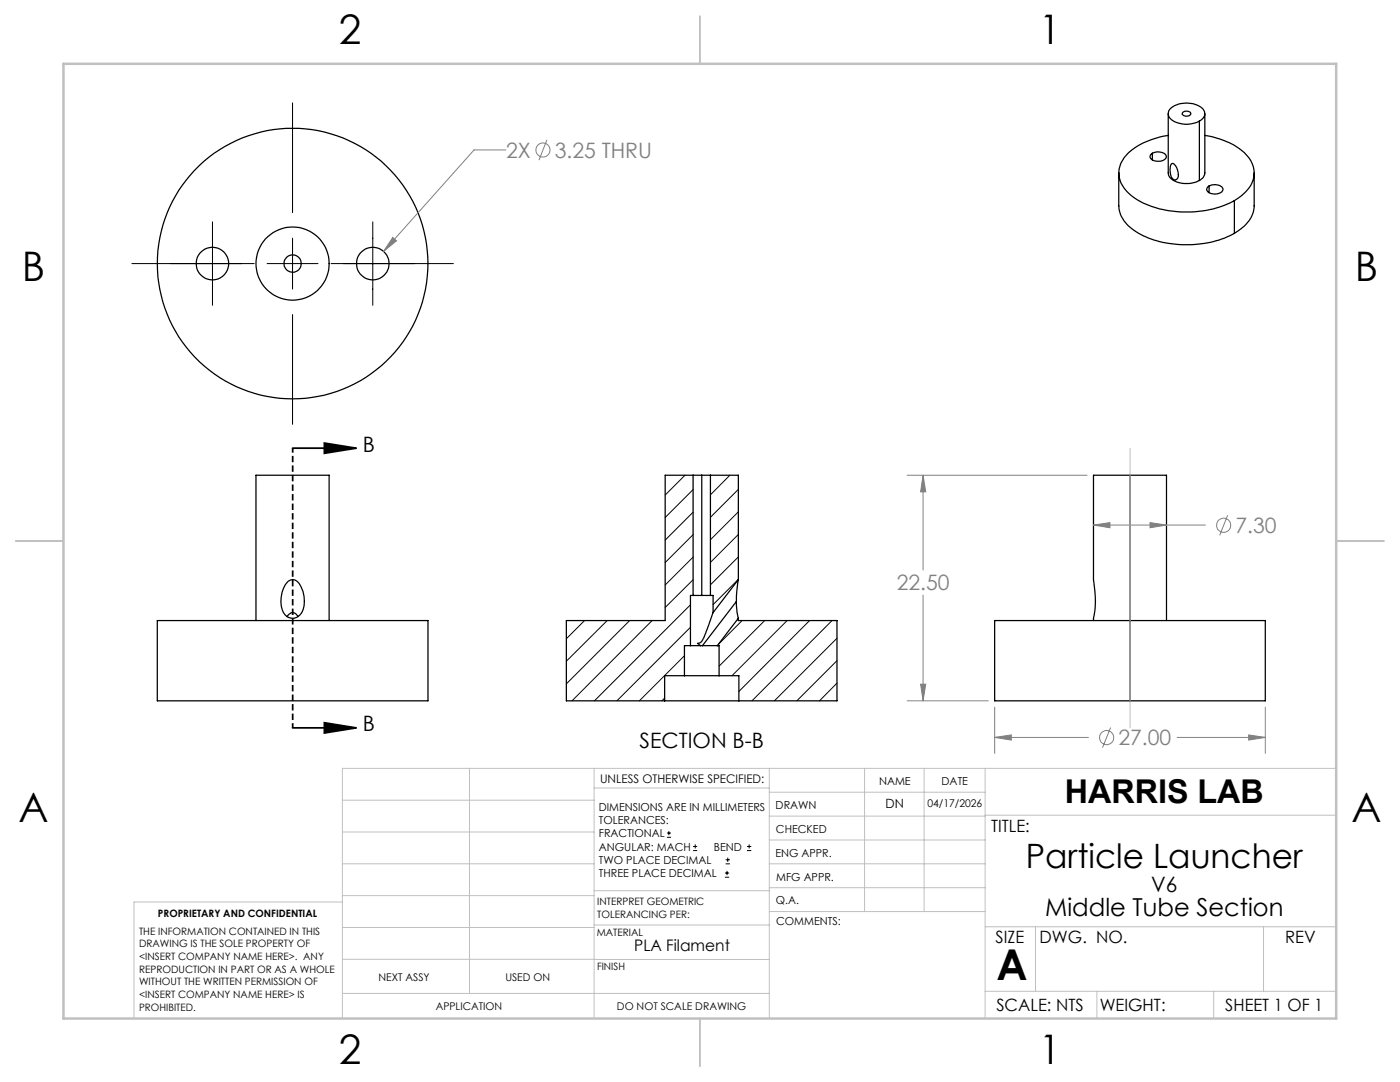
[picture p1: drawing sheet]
<svg xmlns="http://www.w3.org/2000/svg" width="279mm" height="216mm" viewBox="0 0 279 216" stroke-linecap="round" stroke-linejoin="round" font-family="sans-serif">
<g fill="none" stroke="#000" stroke-width=".25">
<path d="M223.3 34.5v6.6a6.8 6.8 0 0 0 4 5.5 21.3 21.3 0 0 0 19 0M229.6 30.9a2.1 2.1 0 0 1 3.1 .2 1.26 1.26 0 0 1-1.6 1.1 1.21 1.21 0 0 1-1.5-1.2zM230 30.6v1.3M233.2 27a13.7 13.7 0 0 0-8.8 4.4 5.1 5.1 0 0 0 .8 7.2 17.5 17.5 0 0 0 11.9 3.7 18.9 18.9 0 0 0 9.2-2.3M233.2 22.7v11.8a2.72 2.72 0 0 0 2.7 2.1h.7a5.5 5.5 0 0 0 2.8-.6M233.6 21.7a5.1 5.1 0 0 1 6.5 .1 1.6 1.6 0 0 1-1 2.5 5.2 5.2 0 0 1-5.7-.8 1.38 1.38 0 0 1 .2-1.8zM233.8 32.7a.64 .64 0 0 1 .9 .5 2.08 2.08 0 0 1 0 2.6 1.08 1.08 0 0 1-1.1-1.1l-.1-1.2zM236 22.4a1.06 1.06 0 0 1 1.7 .3 1.02 1.02 0 0 1-1.8 0zM239.4 24.2v11.8M240.5 27a13.2 13.2 0 0 1 8.9 4.8 5.2 5.2 0 0 1-1.4 7.1l-1.7 1.1M240.5 22.7v11.8a1.95 1.95 0 0 1-1.1 1.5M241 37.3a2.15 2.15 0 0 1 3.1 .3 1.39 1.39 0 0 1-1.9 1.1 1.06 1.06 0 0 1-1.3-1.1z"/>
<path d="M241.3 37.1v1.4M250.3 34.5v6.6a6.4 6.4 0 0 1-3.5 5.2l-.5 .3M246.3 40v6.6M138.3 94.8h1.8M138.3 94.8h-5.5v29h-19.8v16h19.6M138.3 94.8v24M140.1 94.8h1.7M140.1 94.8v24M141.8 94.8h5.6v20.8M141.8 94.8v24M225.5 94.8h-7.3v20.9a21.5 21.5 0 0 1 0 8.1M225.5 94.8h7.3v29"/>
<path d="M225.5 94.8v45M57.5 116a1.46 1.46 0 0 1 2.2 .5 5.8 5.8 0 0 1 .4 5.9 2.07 2.07 0 0 1-2.1 .9 2.07 2.07 0 0 1-1.7-1.6 5.9 5.9 0 0 1 1.2-5.7zM138.3 118.8h1.8M138.3 118.8h-.5v10M140.1 118.8h1.7M141.8 118.8h.5v3.4M147.4 115.6l-.4 2.4v2M147.4 115.6l-5.1 6.6M31.4 123.8h54v16h-54zM51.1 123.8v-29h14.6v29M59.5 123a1.15 1.15 0 0 0-1.1-.8 1.15 1.15 0 0 0-1.1 .8M132.6 139.8h14.9"/>
<path d="M136.6 134.8h6.9M136.6 134.8h-4v5M137.8 128.8h2M137.8 128.8h-1.2v6M139.8 128.8h.4M140.2 128.8h3M142.3 122.2l-1.2 3.4a5.1 5.1 0 0 1-1.5 2.7l-.4 .1 .6 .4M143.2 128.8h.3v6M143.5 134.8h4v5M147 120l.1 2.1 .3 1.3M147 120l-6.8 8.8M147.4 123.4v.4h19.6v16h-19.5"/>
<path d="M147.4 123.4l-4.2 5.4M198.5 123.8h54v16h-54z"/>
<circle cx="42.4" cy="52.6" r="3.2"/>
<circle cx="58.4" cy="52.6" r="7.3"/>
<circle cx="58.4" cy="52.6" r="1.72"/>
<circle cx="58.4" cy="52.6" r="27"/>
<circle cx="74.4" cy="52.6" r="3.2"/>
</g>
<g fill="none" stroke="#000" stroke-width=".2">
<path d="M58.4 20.5v21.9M26.3 52.6h24.4M42.4 44.3v16.6M53.3 52.6h10.2M58.4 47.5v10.2M66.1 52.6h24.4M74.4 44.3v16.6M58.4 62.8v21.9M136.7 94.8l-3.9 4M138.3 97.7l-5.5 5.6M145.7 94.8l-3.9 3.9M147.4 97.6l-5.6 5.6"/>
<path d="M138.3 106.7l-5.5 5.6M138.3 111.2l-5.5 5.5M138.3 102.2l-5.5 5.6M138.3 115.7l-5.5 5.5M147.4 102.1l-5.6 5.6M147.4 106.6l-5.6 5.6M147.4 111.1l-5.6 5.6M147.4 115.6l-5.1 5M116.7 123.8l-3.7 3.7M121.2 123.8l-8.2 8.1M125.7 123.8l-12.7 12.7M130.1 123.8l-15.9 16"/>
<path d="M132.6 139.3l-.5 .5M136.6 130.8l-9 9M137.8 120.7l-19.2 19.1M137.8 125.2l-14.7 14.6M148.1 123.8l-4.8 4.8M152.6 123.8l-9.1 9.1M157.1 123.8l-11 11M161.6 123.8l-14.1 14.2M166.1 123.8l-16 16M167 127.4l-12.4 12.4M167 131.8l-8 8M167 136.3l-3.5 3.5"/>
<path d="M133.1 167.1h.8M133.1 166.2h.8M133.5 165.8v.9M138.3 169.7h.8M138.3 168.9h.8M138.7 168.5v.8M144.7 175h.8M144.7 174.2h.8M144.8 172.4h.9M144.8 171.6h.9M145.1 173.8v.8M145.2 171.1v.9"/>
<path d="M149.1 169.7h.8M149.1 168.9h.8M149.5 168.5v.8"/>
</g>
<g fill="none" stroke="#808080" stroke-width=".2">
<path d="M101 29.9h-6.4l-18 20.3M109.1 27.9l-1.5 4.1M78.4 47.4l.7 .6-2.5 2.2zM181 94.8h36M184.2 94.8l.5 3.3h-1zM184.2 94.8v18.9M184.2 118.7v21.1M218.2 104.8l3.3-.5v1zM218.2 104.8h22.4M229.5 104.3l3.3 .5-3.3 .5zM245 102.8l-1.6 4M181 139.8h16.2"/>
<path d="M183.7 136.5h1l-.5 3.3zM198.5 147.1l3.3-.5v1.1zM198.5 141.1v9.2M198.5 147.1h18.7M221.7 145.2l-1.7 4M234.9 147.1h17.6M249.2 146.6l3.3 .5-3.3 .6zM252.5 141.1v9.2"/>
<circle cx="108.4" cy="29.9" r="1.41"/>
<circle cx="244.2" cy="104.8" r="1.4"/>
<circle cx="220.9" cy="147.2" r="1.4"/>
</g>
<path d="M58.4 89.4h12.7M64.7 88.4l6.4 1-6.4 1.1zM58.4 145.2h12.7M64.7 144.2l6.4 1-6.4 1.1z" fill="none" stroke="#000" stroke-width=".35"/>
<path d="M58.4 89.4v55.8" fill="none" stroke="#000" stroke-width=".35" stroke-dasharray="1.3 .6" stroke-dashoffset=".4" stroke-linecap="butt"/>
<g fill="none" stroke="#c0c0c0" stroke-width=".2">
<path d="M225.5 89.4v55.8M68.3 159.7h50.3M93.7 153.3v44.9M118.6 153.3v49.9M118.6 157.2h34.9M153.5 153.3v49.9M153.5 158.1h43.1M172.5 153.3v28.6M184.4 153.3v28.6M196.6 153.3v49.9M266.7 153.3h-198.4v49.9M68.3 178.7h50.3"/>
<path d="M68.3 172.4h50.3M68.3 166h50.3M68.3 180h-41.6v23.2M118.6 177.7h35M153.5 167.6h43.1M153.5 162.8h43.1M153.5 172.4h43.1M153.5 177.1h43.1M196.6 162.7h70.1M68.3 198.2h85.2M68.3 191.4l85.2 .1M68.3 185.1h50.3"/>
<path d="M118.6 184.6h35M153.6 181.9h43M196.6 197.8h70.1M196.6 184.9h70.1M206.7 184.9v12.9M218.9 197.8v5.4M242.2 197.8v5.4M252.2 184.9v12.9"/>
</g>
<path d="M139.7 3.2v9.5M3.1 107.9h9.6M266.7 107.9h9.5M139.7 203.2v9.6" fill="none" stroke="#c0c0c0" stroke-width=".25"/>
<path d="M12.7 12.7h254v190.5h-254z" fill="none" stroke="#c0c0c0" stroke-width=".5"/>
<path d="M64.7 88.4l6.4 1-6.4 1.1zM64.7 144.2l6.4 1-6.4 1.1z" fill="#000"/>
<path d="M183.7 136.5h1l-.5 3.3zM184.2 94.8l.5 3.3h-1zM198.5 147.1l3.3-.5v1.1zM249.2 146.6l3.3 .5-3.3 .6zM218.2 104.8l3.3-.5v1zM229.5 104.3l3.3 .5-3.3 .5zM78.4 47.4l-1.8 2.8 2.5-2.2z" fill="#808080"/>
<text font-size="8.5" x="198.9" y="195.5">A</text>
<g font-size="8.1">
<text x="67.6" y="8.9">2</text>
<text x="207.3" y="8.9">1</text>
<text x="4.4" y="56.2">B</text>
<text x="270.4" y="56.2">B</text>
<text x="3.7" y="164.1">A</text>
<text x="269.7" y="164.1">A</text>
<text x="67.6" y="212.4">2</text>
<text x="207.3" y="212.4">1</text>
</g>
<text font-size="6.7" x="204.7" y="173.1">Particle Launcher</text>
<text font-size="6.5" x="212.5" y="160.2">HARRIS LAB</text>
<text font-size="4.9" x="208.6" y="182.7">Middle Tube Section</text>
<g font-size="4.2" fill="#808080">
<text x="101" y="31.5">2X</text>
<text x="110.7" y="31.5">3.25 THRU</text>
<text x="246.6" y="106.3">7.30</text>
<text x="179" y="117.8">22.50</text>
<text x="223.2" y="148.7">27.00</text>
</g>
<g font-size="4.2">
<text x="72.4" y="90.2">B</text>
<text x="72.4" y="146">B</text>
<text x="127.7" y="149.2">SECTION B-B</text>
<text x="229.8" y="177.9">V6</text>
</g>
<g font-size="3.4">
<text x="197.8" y="166">TITLE:</text>
<text x="198.7" y="188.1">SIZE</text>
<text x="207.5" y="188.1">DWG. NO.</text>
<text x="256.5" y="188.2">REV</text>
<text x="198.8" y="201.7">SCALE: NTS</text>
<text x="219.5" y="201.8">WEIGHT:</text>
<text x="244.5" y="201.7">SHEET 1 OF 1</text>
</g>
<text font-size="3.2" x="126.6" y="189.8">PLA Filament</text>
<text font-size="2.5" x="176.7" y="161.3">DN</text>
<text font-size="2.4" x="119.8" y="156.2">UNLESS OTHERWISE SPECIFIED:</text>
<g font-size="2.2">
<text x="119.5" y="161.8">DIMENSIONS ARE IN MILLIMETERS</text>
<text x="154.8" y="161.4">DRAWN</text>
<text x="175.4" y="156.6">NAME</text>
<text x="187.9" y="156.7">DATE</text>
<text x="119.5" y="164.4">TOLERANCES:</text>
<text x="119.5" y="167.1">FRACTIONAL</text>
<text x="154.9" y="166.3">CHECKED</text>
<text x="119.5" y="169.7">ANGULAR: MACH</text>
<text x="119.5" y="172.4">TWO PLACE DECIMAL</text>
<text x="142.5" y="169.7">BEND</text>
<text x="154.8" y="170.9">ENG APPR.</text>
<text x="119.5" y="175">THREE PLACE DECIMAL</text>
<text x="154.9" y="175.7">MFG APPR.</text>
<text x="154.9" y="180.4">Q.A.</text>
<text x="154.9" y="184.6">COMMENTS:</text>
</g>
<g font-size="2.1">
<text x="185.1" y="161.1">04/17/2026</text>
<text x="75.5" y="195.7">NEXT ASSY</text>
<text x="100.9" y="195.7">USED ON</text>
<text x="86.9" y="201.5">APPLICATION</text>
<text x="123.1" y="201.6">DO NOT SCALE DRAWING</text>
</g>
<g font-size="2">
<text x="31.5" y="182.9">PROPRIETARY AND CONFIDENTIAL</text>
<text x="119.2" y="180.6">INTERPRET GEOMETRIC</text>
<text x="119.2" y="183.1">TOLERANCING PER:</text>
<text x="27.8" y="186.5">THE INFORMATION CONTAINED IN THIS</text>
<text x="27.8" y="189">DRAWING IS THE SOLE PROPERTY OF</text>
<text x="27.8" y="191.6">&lt;INSERT COMPANY NAME HERE&gt;. ANY</text>
<text x="119.1" y="186.7">MATERIAL</text>
<text x="27.8" y="194.1">REPRODUCTION IN PART OR AS A WHOLE</text>
<text x="27.8" y="196.6">WITHOUT THE WRITTEN PERMISSION OF</text>
<text x="119.1" y="193.5">FINISH</text>
<text x="27.8" y="199.1">&lt;INSERT COMPANY NAME HERE&gt; IS</text>
<text x="27.8" y="201.7">PROHIBITED.</text>
</g>
</svg>
